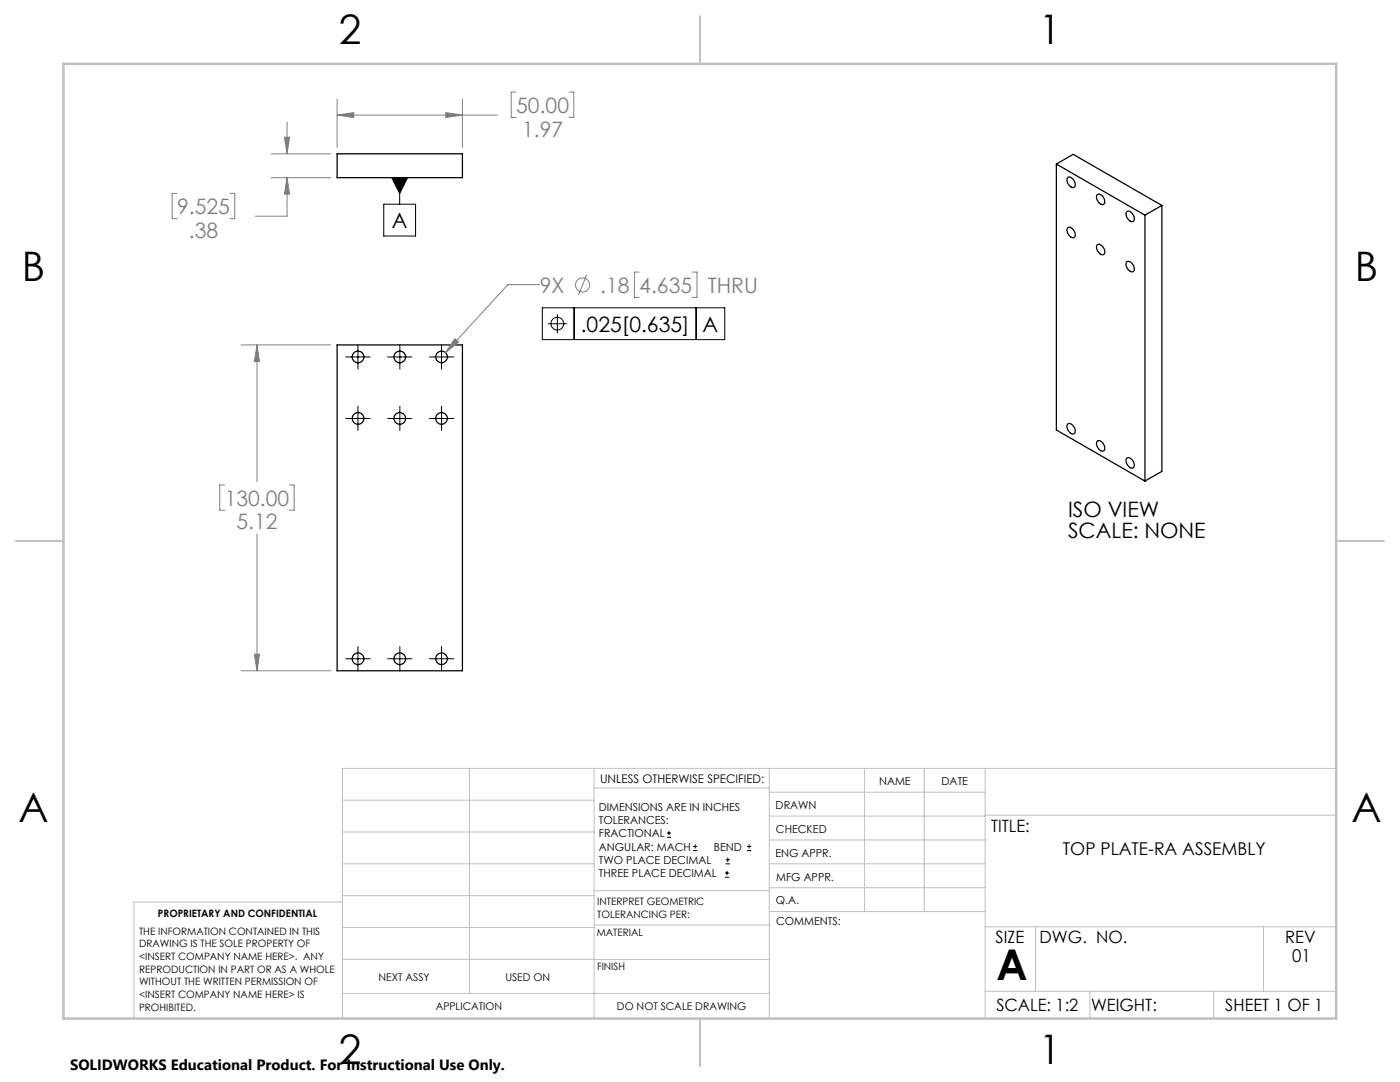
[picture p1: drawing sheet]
<svg xmlns="http://www.w3.org/2000/svg" width="279mm" height="216mm" viewBox="0 0 279 216" stroke-linecap="round" stroke-linejoin="round" font-family="sans-serif">
<g fill="none" stroke="#000" stroke-width=".25">
<path d="M67.3 30.7h25v4.8h-25zM210.8 32.7l17.7 10.2M210.8 32.7l3.4-1.9 17.7 10.2M210.8 32.7v53.1l17.7 10.2M213.1 35.4a1.34 1.34 0 0 1 1.3 2 1.34 1.34 0 0 1-1.3-2zM218.9 38.9a1.05 1.05 0 0 1 1.5 .8 .66 .66 0 0 1-.1 1 .66 .66 0 0 1-1-.2 1.47 1.47 0 0 1-.4-1.6zM213 45.5a1 1 0 0 1 1.5 .8 .65 .65 0 0 1 .1 .8 .65 .65 0 0 1-.7 .3 1.6 1.6 0 0 1-.9-1.9zM218.9 48.9a1.05 1.05 0 0 1 1.5 .8 .65 .65 0 0 1-.1 1.1 .65 .65 0 0 1-1-.4 1.4 1.4 0 0 1-.4-1.5zM224.8 42.3a.87 .87 0 0 1 1.4 .6 .8 .8 0 0 1-.3 1.3 1.55 1.55 0 0 1-1.1-1.9zM224.8 52.3a.87 .87 0 0 1 1.4 .6 .8 .8 0 0 1-.3 1.4 1.55 1.55 0 0 1-1.1-2zM228.5 42.9v53.1M231.9 41v53.1l-3.4 1.9"/>
<path d="M231.9 41l-3.4 1.9M67.3 68.8h25v65h-25zM213 84.7a1 1 0 0 1 1.5 .8 .65 .65 0 0 1 .1 .7 .65 .65 0 0 1-.7 .4 1.6 1.6 0 0 1-.9-1.9zM218.9 88.1a1 1 0 0 1 1.5 .8 .65 .65 0 0 1 .1 .7 .65 .65 0 0 1-.7 .4 1.6 1.6 0 0 1-.9-1.9zM224.8 91.5a.78 .78 0 0 1 1.2 .4 .87 .87 0 0 1 .4 .8 .87 .87 0 0 1-.5 .7 1.55 1.55 0 0 1-1.1-1.9z"/>
<circle cx="71.5" cy="71.2" r="1.17"/>
<circle cx="79.8" cy="71.2" r="1.17"/>
<circle cx="88.1" cy="71.2" r="1.17"/>
<circle cx="71.5" cy="83.5" r="1.16"/>
<circle cx="79.8" cy="83.5" r="1.16"/>
<circle cx="88.1" cy="83.5" r="1.16"/>
<circle cx="71.5" cy="131.5" r="1.16"/>
<circle cx="79.8" cy="131.5" r="1.16"/>
<circle cx="88.1" cy="131.5" r="1.16"/>
</g>
<g fill="none" stroke="#808080" stroke-width=".2">
<path d="M67.3 19.8v9.6M92.3 19.8v9.6M103 18.4h-1v5h1M113.6 18.4h.9v5h-.9M35.3 38.6h-.9v5h.9M45.9 38.6h.9v5h-.9M54.1 30.7h11.9M54.1 35.5h11.9M56.8 27.4h1l-.5 3.3zM57.3 35.5l.5 3.2h-1zM57.3 35.5v7.6h-6.4M57.3 24.3v6.4"/>
<path d="M67.3 23l3.3-.5v1zM67.3 23h32M89 22.5l3.3 .5-3.3 .5zM107.7 56.8h-6.3l-12.5 13.6M117.1 54.8l-1.6 4.1M127.6 54.3h-1v5h1M138.1 54.3h1v5h-1M48.1 68.8h17.9M51.3 68.8l.5 3.3h-1zM51.3 68.8v27.3M90.8 67.6l.7 .7-2.6 2.1zM44.8 96.8h-.9v5h.9"/>
<path d="M57.7 96.8h1v5h-1M51.3 106.5v27.3M48.1 133.8h17.9M50.8 130.5h1l-.5 3.3z"/>
<circle cx="116.3" cy="56.9" r="1.42"/>
</g>
<g fill="none" stroke="#000" stroke-width=".2">
<path d="M78.2 35.5h3.2l-1.6 3.1zM79.8 35.5v5.2M76.6 40.7h6.3v6.4h-6.3zM69 71.2h4.9M71.4 68.8v4.9M77.4 71.2h4.8M79.8 68.8v4.9M85.7 71.2h4.9M88.1 68.8v4.9M108.2 61.4h36.4v6.4h-36.4zM109.3 64.6h3.8M111.2 62.7v3.8"/>
<path d="M114.6 61.4v6.4M138.9 61.4v6.4M69 83.5h4.9M71.4 81.1v4.8M77.4 83.5h4.8M79.8 81.1v4.8M85.7 83.5h4.9M88.1 81.1v4.8M69 131.4h4.9M71.4 129v4.9M77.4 131.4h4.8M79.8 129v4.9"/>
<path d="M85.7 131.4h4.9M88.1 129v4.9M133.1 167.1h.8M133.1 166.2h.8M133.5 165.8v.9M138.3 169.7h.8M138.3 168.9h.8M138.7 168.5v.8M144.7 175h.8M144.7 174.2h.8M144.8 172.4h.9M144.8 171.6h.9"/>
<path d="M145.1 173.8v.8M145.2 171.1v.9M149.1 169.7h.8M149.1 168.9h.8M149.5 168.5v.8"/>
<circle cx="111.2" cy="64.6" r="1.27"/>
</g>
<g fill="none" stroke="#c0c0c0" stroke-width=".2">
<path d="M68.3 159.7h50.3M93.7 153.3v44.9M118.6 153.3v49.9M118.6 157.2h34.9M153.5 153.3v49.9M153.5 158.1h43.1M172.5 153.3v28.6M184.4 153.3v28.6M196.6 153.3v49.9M266.7 153.3h-198.4v49.9M68.3 178.7h50.3M68.3 172.4h50.3"/>
<path d="M68.3 166h50.3M68.3 180h-41.6v23.2M118.6 177.7h35M153.5 167.6h43.1M153.5 162.8h43.1M153.5 172.4h43.1M153.5 177.1h43.1M196.6 162.7h70.1M68.3 198.2h85.2M68.3 191.4l85.2 .1M68.3 185.1h50.3M118.6 184.6h35"/>
<path d="M153.6 181.9h43M196.6 197.8h70.1M196.6 184.9h70.1M206.7 184.9v12.9M217.5 197.8v5.4M242.2 197.8v5.4M252.2 184.9v12.9"/>
</g>
<path d="M139.7 3.2v9.5M3.1 107.9h9.6M266.7 107.9h9.5M139.7 203.2v9.6" fill="none" stroke="#c0c0c0" stroke-width=".25"/>
<path d="M12.7 12.7h254v190.5h-254z" fill="none" stroke="#c0c0c0" stroke-width=".5"/>
<path d="M78.2 35.5h3.2l-1.6 3.1z" fill="#000"/>
<path d="M51.3 68.8l.5 3.3h-1zM50.8 130.5h1l-.5 3.3zM90.8 67.6l-1.9 2.8 2.6-2.1zM67.3 23l3.3-.5v1zM89 22.5l3.3 .5-3.3 .5zM56.8 27.4h1l-.5 3.3zM57.3 35.5l.5 3.2h-1z" fill="#808080"/>
<text font-size="8.5" x="198.9" y="195.5">A</text>
<g font-size="8.1">
<text x="67.6" y="8.9">2</text>
<text x="207.3" y="8.9">1</text>
<text x="4.4" y="56.2">B</text>
<text x="270.4" y="56.2">B</text>
<text x="3.7" y="164.1">A</text>
<text x="269.7" y="164.1">A</text>
<text x="67.6" y="212.4">2</text>
<text x="207.3" y="212.4">1</text>
</g>
<g font-size="4.2" fill="#808080">
<text x="103" y="22.5">50.00</text>
<text x="104.2" y="27.2">1.97</text>
<text x="35.4" y="42.7">9.525</text>
<text x="37.7" y="47.4">.38</text>
<text x="107.7" y="58.4">9X</text>
<text x="119.8" y="58.4">.18</text>
<text x="127.6" y="58.4">4.635</text>
<text x="141.3" y="58.4">THRU</text>
<text x="44.8" y="100.9">130.00</text>
<text x="47.2" y="105.6">5.12</text>
</g>
<g font-size="4.2">
<text x="78.2" y="45.5">A</text>
<text x="115.9" y="66.2">.025[0.635]</text>
<text x="140.2" y="66.2">A</text>
<text x="213.2" y="103.2">ISO VIEW</text>
<text x="213.2" y="107.4">SCALE: NONE</text>
</g>
<g font-size="3.5">
<text x="212.1" y="170.7">TOP PLATE-RA ASSEMBLY</text>
<text x="257.9" y="191.9">01</text>
</g>
<g font-size="3.4">
<text x="197.8" y="166">TITLE:</text>
<text x="198.7" y="188.1">SIZE</text>
<text x="207.5" y="188.1">DWG. NO.</text>
<text x="256.5" y="188.2">REV</text>
<text x="198.8" y="201.7">SCALE: 1:2</text>
<text x="217.7" y="201.8">WEIGHT:</text>
<text x="244.5" y="201.7">SHEET 1 OF 1</text>
</g>
<text font-size="3" x="14" y="213.5">SOLIDWORKS Educational Product. For Instructional Use Only.</text>
<text font-size="2.4" x="119.8" y="156.2">UNLESS OTHERWISE SPECIFIED:</text>
<g font-size="2.2">
<text x="119.5" y="161.8">DIMENSIONS ARE IN INCHES</text>
<text x="154.8" y="161.4">DRAWN</text>
<text x="175.4" y="156.6">NAME</text>
<text x="187.9" y="156.7">DATE</text>
<text x="119.5" y="164.4">TOLERANCES:</text>
<text x="119.5" y="167.1">FRACTIONAL</text>
<text x="154.9" y="166.3">CHECKED</text>
<text x="119.5" y="169.7">ANGULAR: MACH</text>
<text x="119.5" y="172.4">TWO PLACE DECIMAL</text>
<text x="142.5" y="169.7">BEND</text>
<text x="154.8" y="170.9">ENG APPR.</text>
<text x="119.5" y="175">THREE PLACE DECIMAL</text>
<text x="154.9" y="175.7">MFG APPR.</text>
<text x="154.9" y="180.4">Q.A.</text>
<text x="154.9" y="184.6">COMMENTS:</text>
</g>
<g font-size="2.1">
<text x="75.5" y="195.7">NEXT ASSY</text>
<text x="100.9" y="195.7">USED ON</text>
<text x="86.9" y="201.5">APPLICATION</text>
<text x="123.1" y="201.6">DO NOT SCALE DRAWING</text>
</g>
<g font-size="2">
<text x="31.5" y="182.9">PROPRIETARY AND CONFIDENTIAL</text>
<text x="119.2" y="180.6">INTERPRET GEOMETRIC</text>
<text x="119.2" y="183.1">TOLERANCING PER:</text>
<text x="27.8" y="186.5">THE INFORMATION CONTAINED IN THIS</text>
<text x="27.8" y="189">DRAWING IS THE SOLE PROPERTY OF</text>
<text x="27.8" y="191.6">&lt;INSERT COMPANY NAME HERE&gt;. ANY</text>
<text x="119.1" y="186.7">MATERIAL</text>
<text x="27.8" y="194.1">REPRODUCTION IN PART OR AS A WHOLE</text>
<text x="27.8" y="196.6">WITHOUT THE WRITTEN PERMISSION OF</text>
<text x="119.1" y="193.5">FINISH</text>
<text x="27.8" y="199.1">&lt;INSERT COMPANY NAME HERE&gt; IS</text>
<text x="27.8" y="201.7">PROHIBITED.</text>
</g>
</svg>
